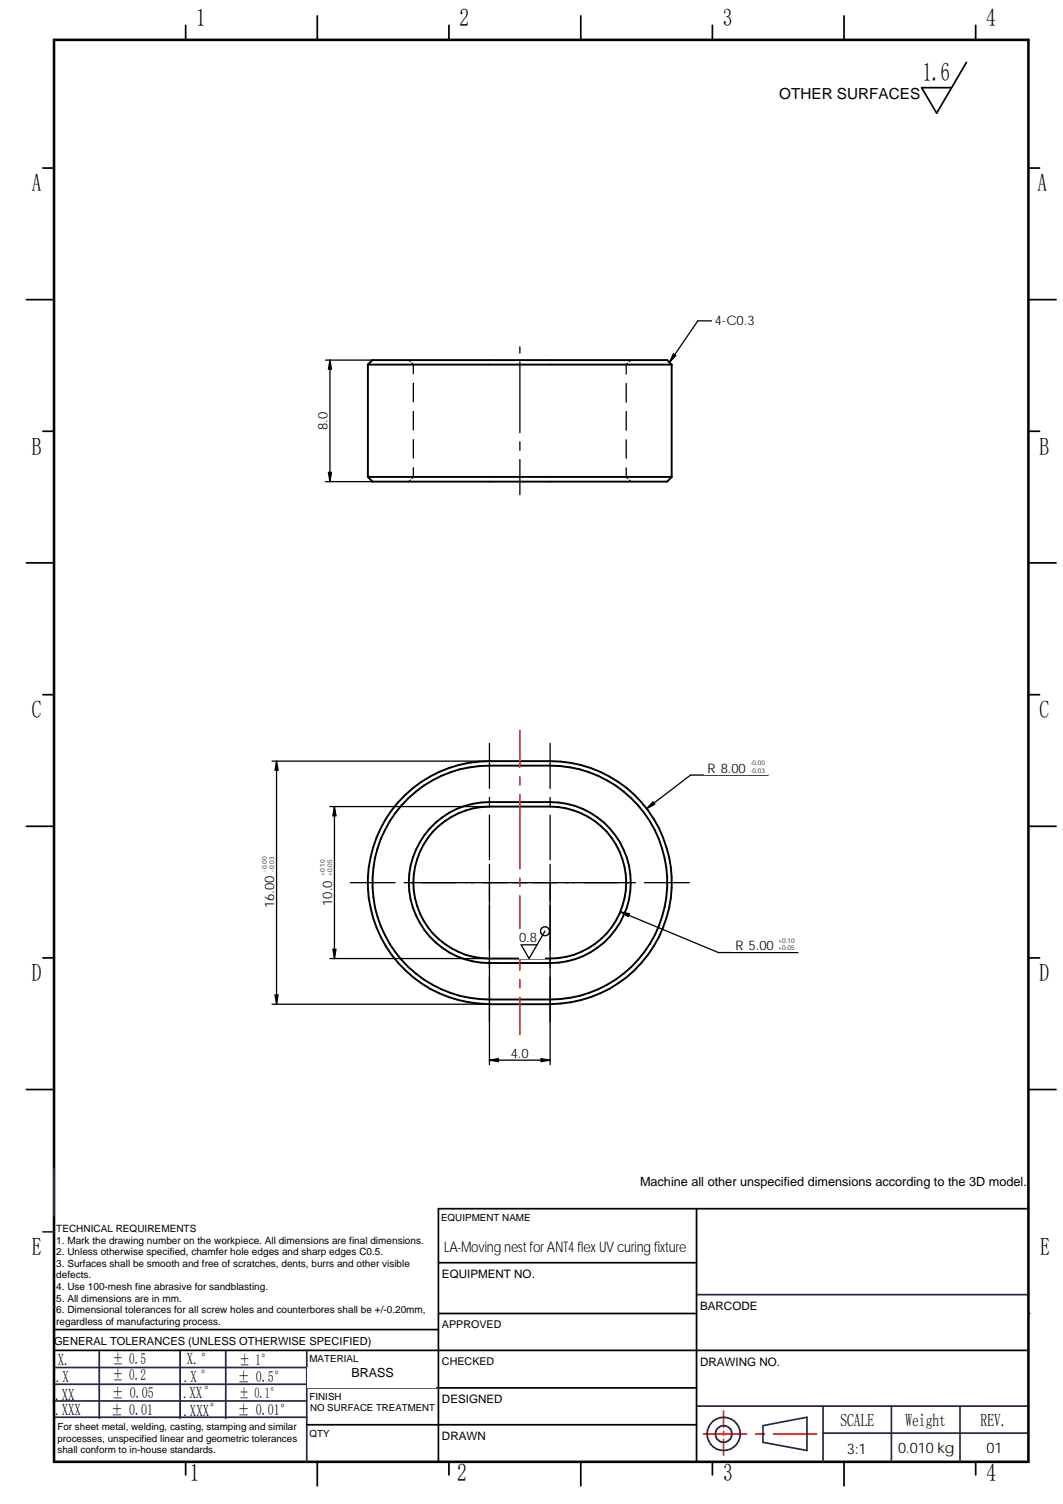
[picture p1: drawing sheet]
<svg xmlns="http://www.w3.org/2000/svg" width="210mm" height="297mm" viewBox="0 0 210 297" stroke-linecap="round" stroke-linejoin="round" font-family="sans-serif">
<g fill="none" stroke="#26264c" stroke-width=".34">
<path d="M8.5 243.3h2.2M10.5 252.6h.2M137.5 255.7h65.6M10.5 276.7h50M10.5 273.4h50M10.8 279.9h49.8M10.8 270.1h50M35.6 266.7v13.4M60.6 266.7v22M60.7 274.1h26M137.5 277.7h65.6M162.5 277.7v11"/>
<path d="M176 277.7v11M189.6 277.7v11M150.7 281.6l8.6-1.7v6.6l-8.6-1.6zM162.5 283h40.5"/>
</g>
<g fill="none" stroke="#000" stroke-width=".34">
<path d="M36.7 5v2.9M88.6 5v2.9M140.7 5v2.9M192.7 5v2.9M8.5 33.2h2.2M203.1 33.2h2.2M5.2 59.2h5.5M203.1 59.2h5.4M8.5 85.2h2.2M203.1 85.2h2.2M5.2 111.2h5.5M203.1 111.2h5.4"/>
<path d="M8.5 137.2h2.2M203.1 137.2h2.2M5.2 163.2h5.5M203.1 163.2h5.4M8.5 189.2h2.2M203.1 189.2h2.2M5.2 215.2h5.5M203.1 215.2h5.4M86.6 238.7v50M10.7 266.7h192.4M10.7 262.6h75.9M86.7 274.1h50.8"/>
<path d="M36.7 288.7v2.6M62.7 288.7v4.8M88.6 288.7v2.6M114.7 288.7v4.8M140.7 288.7v2.6M166.7 288.7v4.8M192.7 288.7v2.6"/>
</g>
<path d="M10.7 7.9h192.4v280.8h-192.4z" fill="none" stroke="#000" stroke-width=".51"/>
<path d="M142.9 278.7v3.2M138.9 283.2h8.5M142.9 282.7v.7M142.9 284.3v3.1M149.2 283.2h1.7M152.7 283.2h8.5" fill="none" stroke="#f00" stroke-width=".34"/>
<circle cx="10.6" cy="258.1" r=".17" fill="#26264c"/>
<g fill="none" stroke="#26264c" stroke-width=".34">
<path d="M10.7 230.8v9.4M19.6 266.7v13.4M44.6 266.7v13.4M60.5 266.7h.1"/>
<circle cx="142.9" cy="283.2" r="3.3"/>
<circle cx="142.9" cy="283.2" r="1.63"/>
</g>
<path d="M190.8 12.3l-5.8 10.1-3-5.1h5.9M86.6 238.7h116.5M86.7 259.4h50.8M86.7 249.4h50.8M86.6 281.4h50.9" fill="none" stroke="#000" stroke-width=".34"/>
<circle cx="203.1" cy="259.4" r=".17" fill="#000"/>
<g fill="#fff">
<path d="M137.9 271.4h64.4v6.1h-64.4z"/>
<path d="M189.9 283.9h13v4h-13z"/>
<path d="M86.9 254.9h50.2v4h-50.2z"/>
<path d="M60.7 270h25.3v4h-25.3z"/>
<path d="M87 244.3h50v4h-50z"/>
<path d="M60.8 277.1h25.2v4h-25.2z"/>
<path d="M176.4 284.1h13v4h-13z"/>
<path d="M162.7 284.1h13v4h-13z"/>
<path d="M137.9 260.4h64.5v6h-64.5z"/>
</g>
<path d="M62.7 3.1v4.8M114.7 3.1v4.8M166.7 3.1v4.8M137.5 238.7v50M60.6 281.4h26" fill="none" stroke="#000" stroke-width=".34"/>
<path d="M101.6 283.2h25.3v4h-25.3z" fill="#fff"/>
<path d="M72.6 72h60M72.6 72v22.2M72.6 72l.9-.9h58.2l.9 .9M132.6 72v22.2M72.6 94.2h60M72.6 94.2l.9 .9h58.2l.9-.9M80.1 157a23.8 23.8 0 0 1 16.5-6.7h12a24 24 0 0 1 24.1 24 24 24 0 0 1-24.1 24h-12a24 24 0 0 1-22.2-15 24 24 0 0 1 5.7-26.3zM80.6 157.6a22.9 22.9 0 0 1 16-6.4h12a23.1 23.1 0 0 1 23.2 23.1 23.1 23.1 0 0 1-23.2 23.1h-12a23.1 23.1 0 0 1-21.4-14.5 23.1 23.1 0 0 1 5.4-25.3zM85.5 164.3a15.3 15.3 0 0 1 11.1-5h12a15 15 0 0 1 15.1 15 15 15 0 0 1-15.1 15h-12a15 15 0 0 1-13.7-8.9 15 15 0 0 1 2.6-16.1zM86 162.5a15.6 15.6 0 0 1 10.6-4.1h12a15.9 15.9 0 0 1 15.9 15.9 15.9 15.9 0 0 1-15.9 15.9h-12a15.9 15.9 0 0 1-14.8-10.2 15.9 15.9 0 0 1 4.2-17.5z" fill="none" stroke="#000" stroke-width=".38"/>
<g fill="none" stroke="#000" stroke-width=".25">
<path d="M64.3 71.1h9.2M80.7 71.1l.3 .3M81.3 71.7l.3 .3v1.8M81.6 75.7v3.7M102.7 68.5v1.2M102.7 71.5v14M123.7 75.7v3.7M123.9 71.8l-.2 .2v1.9M124.5 71.1l-.3 .3M64.3 95.1h9.2M81 94.8l-.3 .3M81.6 92.4v1.8l-.2 .3"/>
<path d="M81.6 81.2v3.7M81.6 86.8v3.7M102.7 87.2v1.7M102.7 90.8v6.9M123.7 92.4v1.8l.3 .3M123.7 81.3v3.7M123.7 86.9v3.6M124.3 94.8l.2 .3M96.6 146.8v8.9M96.6 157.5v1.7M108.6 146.8v8.9M108.6 157.5v1.7"/>
<path d="M69.1 174.3h8.9M79.8 174.3h45.7M96.6 161v8.8M96.6 170.7v7.2M96.6 178.8v8.9M108.6 161v8.8M108.6 170.7v7.2M108.6 178.8v8.9M127.3 174.3h8.8M96.6 189.4v1.7M96.6 193v8.8M96.6 190.2h2"/>
<path d="M100.7 190.2h3.9M106.7 190.2h1.9M108.6 189.4v1.7M108.6 193v8.8"/>
</g>
<path d="M102.7 144.2v7.4M102.7 153.4v1.7M102.7 156.9v14.7M102.7 173.4v1.7M102.7 176.9v14.7M102.7 193.4v1.8M102.7 196.9v7.4" fill="none" stroke="#f00" stroke-width=".25"/>
<path d="M62.6 80.7h2.4v4.8h-2.4z" fill="#fff"/>
<path d="M65.2 71.1v24M65.2 71.1l.2 1.8h-.5zM64.9 93.3h.5l-.2 1.8zM96.6 174.3v36M108.6 174.3v36" fill="none" stroke="#000" stroke-width=".25"/>
<path d="M65.2 71.1l.2 1.8h-.5zM64.9 93.3h.5l-.2 1.8z" fill="#000"/>
<path d="M100.2 206.8h4.8v2.4h-4.8z" fill="#fff"/>
<path d="M136.4 153.1h15.3M96.6 209.4h12M96.6 209.4l1.8-.3v.6zM106.8 209.1l1.8 .3-1.8 .3z" fill="none" stroke="#000" stroke-width=".25"/>
<path d="M96.6 209.4l1.8-.3v.6zM106.8 209.1l1.8 .3-1.8 .3z" fill="#000"/>
<path d="M139.1 149.9h12.6v3h-12.6z" fill="#fff"/>
<path d="M128.9 158.4l.4 .4-1.6 .9zM136.4 153.1l-8.7 6.6M141.9 188.1h15.7" fill="none" stroke="#000" stroke-width=".25"/>
<path d="M128.9 158.4l.4 .4-1.6 .9z" fill="#000"/>
<path d="M144.6 185h13v3h-13z" fill="#fff"/>
<path d="M65.2 159.3h31.4M65.2 189.3h31.4M122.5 180.1l19.4 8M122.5 180.1l1.8 .4-.3 .5z" fill="none" stroke="#000" stroke-width=".25"/>
<path d="M122.5 180.1l1.8 .4-.3 .5z" fill="#000"/>
<path d="M62.9 169.1h3v10.4h-3z" fill="#fff"/>
<path d="M53.7 150.3h42.9M66 159.3v30M66 159.3l.3 1.8h-.6zM53.7 198.3h42.9M65.7 187.5h.6l-.3 1.8z" fill="none" stroke="#000" stroke-width=".25"/>
<path d="M66 159.3l.3 1.8h-.6zM65.7 187.5h.6l-.3 1.8z" fill="#000"/>
<path d="M51.5 168.6h3v11.4h-3z" fill="#fff"/>
<path d="M54.6 150.3v48M54.6 150.3l.3 1.8h-.6zM54.3 196.5h.6l-.3 1.8z" fill="none" stroke="#000" stroke-width=".25"/>
<path d="M54.6 150.3l.3 1.8h-.6zM54.3 196.5h.6l-.3 1.8z" fill="#000"/>
<path d="M140.5 61.6h9.1v3.6h-9.1z" fill="#fff"/>
<path d="M133 69.9l.4 .3-1.2 1.3zM140.5 63.4h-2.7l-5.6 8.1" fill="none" stroke="#000" stroke-width=".25"/>
<path d="M133 69.9l.4 .3-1.2 1.3z" fill="#000"/>
<path d="M102.5 183.5h5.1v5.8h-5.1z" fill="#fff"/>
<g fill="none" stroke="#000" stroke-width=".25">
<path d="M107.6 183.9l-3.1 5.4-1.6-2.7h3.1"/>
<circle cx="107.6" cy="183.9" r=".89"/>
</g>
<text font-size="5.1" x="182.2" y="16">1.6</text>
<g font-size="4.9">
<text x="38.7" y="5.2">1</text>
<text x="90.8" y="5.2">2</text>
<text x="142.7" y="5.2">3</text>
<text x="194.7" y="5.2">4</text>
<text x="6.3" y="37.8">A</text>
<text x="204.9" y="37.8">A</text>
<text x="6.3" y="89.8">B</text>
<text x="205.2" y="89.8">B</text>
<text x="6.3" y="141.8">C</text>
<text x="205.2" y="141.8">C</text>
<text x="6.3" y="193.8">D</text>
<text x="205.2" y="193.8">D</text>
<text x="6.3" y="247.9">E</text>
<text x="205.4" y="247.9">E</text>
<text x="37.5" y="292.5">1</text>
<text x="90.3" y="292.5">2</text>
<text x="142.8" y="292.5">3</text>
<text x="194.8" y="292.5">4</text>
</g>
<g font-size="3.6">
<text x="165.9" y="281.6">SCALE</text>
<text x="178.8" y="281.6">Weight</text>
<text x="193.6" y="281.6">REV.</text>
</g>
<g font-size="3.3">
<text x="11.4" y="269.7">X.</text>
<text x="36.9" y="269.4">X.°</text>
<text x="11" y="272.9">.X</text>
<text x="36.3" y="273">.X °</text>
<text x="10.9" y="276.4">.XX</text>
<text x="10.9" y="279.5">.XXX</text>
<text x="36.2" y="276">.XX°</text>
<text x="36.2" y="279.7">.XXX°</text>
</g>
<g font-size="3">
<text x="153.9" y="19.6">OTHER SURFACES</text>
<text x="22.2" y="269.3">± 0.5</text>
<text x="47.3" y="269.5">± 1°</text>
<text x="22.2" y="272.5">± 0.2</text>
<text x="47" y="273">± 0.5°</text>
<text x="22" y="279.4">± 0.01</text>
<text x="22.1" y="276.2">± 0.05</text>
<text x="46.9" y="279.4">± 0.01°</text>
</g>
<g font-size="2.9">
<text x="87.7" y="247.4">LA-Moving nest for ANT4 flex UV curing fixture</text>
<text x="47.2" y="276.2">± 0.1°</text>
<text x="167.2" y="287.1">3:1</text>
<text x="177.3" y="287.1">0.010 kg</text>
<text x="194.8" y="286.9">01</text>
</g>
<g font-size="2.6">
<text x="141.1" y="64.3">4-C0.3</text>
<text x="64.7" y="84.9" transform="rotate(-90 64.7 84.9)">8.0</text>
<text x="139.7" y="152.6">R 8.00</text>
<text x="54.1" y="179.4" transform="rotate(-90 54.1 179.4)">16.00</text>
<text x="65.6" y="178.9" transform="rotate(-90 65.6 178.9)">10.0</text>
<text x="102.5" y="186.1">0.8</text>
<text x="145.2" y="187.7">R 5.00</text>
<text x="100.9" y="208.9">4.0</text>
</g>
<g font-size="2.5">
<text x="126.4" y="234.2">Machine all other unspecified dimensions according to the 3D model.</text>
<text x="69.4" y="272">BRASS</text>
</g>
<g font-size="2.3">
<text x="87.3" y="252.4">EQUIPMENT NO.</text>
<text x="138.2" y="258.7">BARCODE</text>
<text x="138.2" y="269.7">DRAWING NO.</text>
<text x="87.3" y="277.1">DESIGNED</text>
<text x="87.3" y="284.4">DRAWN</text>
</g>
<text font-size="2.2" x="10.7" y="265.6">GENERAL TOLERANCES (UNLESS OTHERWISE SPECIFIED)</text>
<g font-size="2.1">
<text x="87.3" y="262.3">APPROVED</text>
<text x="87.3" y="269.5">CHECKED</text>
</g>
<g font-size="2">
<text x="11.1" y="243.3">TECHNICAL REQUIREMENTS</text>
<text x="11.1" y="245.6">1. Mark the drawing number on the workpiece. All dimensions are final dimensions.</text>
<text x="11.1" y="247.9">2. Unless otherwise specified, chamfer hole edges and sharp edges C0.5.</text>
<text x="11.1" y="250.2">3. Surfaces shall be smooth and free of scratches, dents, burrs and other visible</text>
<text x="11.1" y="252.5">defects.</text>
<text x="11.1" y="254.8">4. Use 100-mesh fine abrasive for sandblasting.</text>
<text x="11.1" y="257.1">5. All dimensions are in mm.</text>
<text x="11.1" y="259.4">6. Dimensional tolerances for all screw holes and counterbores shall be +/-0.20mm,</text>
<text x="11.1" y="261.6">regardless of manufacturing process.</text>
</g>
<g font-size="1.9">
<text x="87.1" y="241.1">EQUIPMENT NAME</text>
<text x="61.1" y="269">MATERIAL</text>
<text x="61.1" y="276.4">FINISH</text>
<text x="61.2" y="278.8">NO SURFACE TREATMENT</text>
<text x="11.4" y="282.5">For sheet metal, welding, casting, stamping and similar</text>
<text x="11.4" y="284.7">processes, unspecified linear and geometric tolerances</text>
<text x="11.4" y="287">shall conform to in-house standards.</text>
<text x="61.1" y="283.7">QTY</text>
</g>
<g font-size="1.3">
<text x="148.2" y="151.2">-0.00</text>
<text x="148.2" y="152.6">-0.03</text>
<text x="52.7" y="172.1" transform="rotate(-90 52.7 172.1)">-0.00</text>
<text x="54.1" y="172.1" transform="rotate(-90 54.1 172.1)">-0.03</text>
<text x="64.1" y="173" transform="rotate(-90 64.1 173)">+0.10</text>
<text x="65.6" y="173" transform="rotate(-90 65.6 173)">+0.05</text>
<text x="153.7" y="186.2">+0.10</text>
<text x="153.7" y="187.7">+0.05</text>
</g>
</svg>
